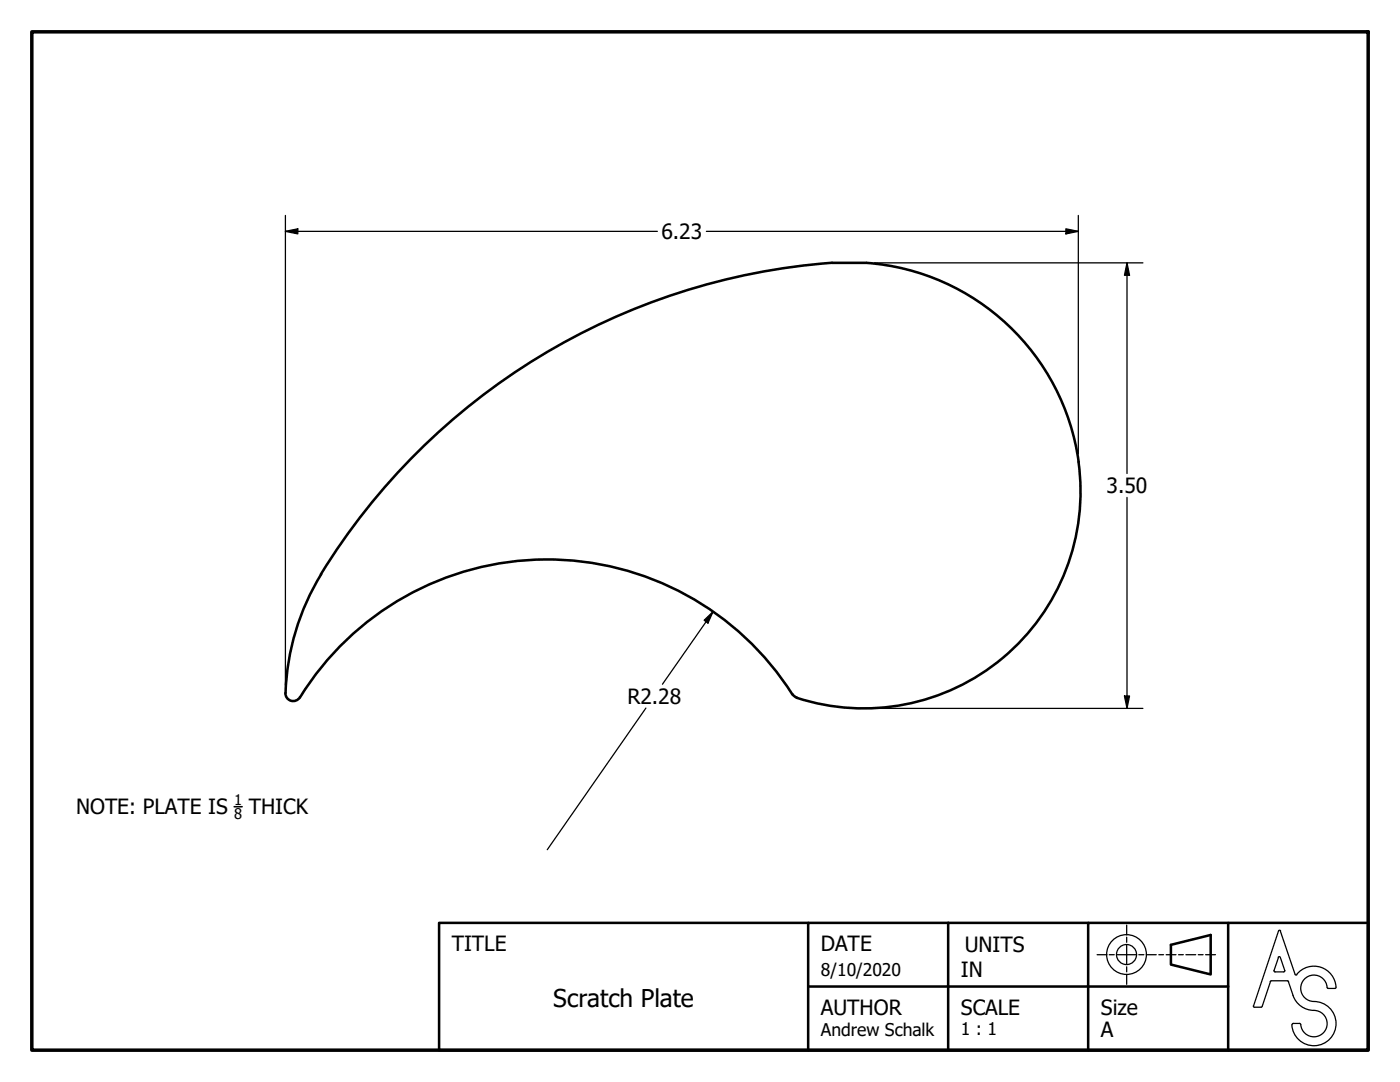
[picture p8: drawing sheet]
<svg xmlns="http://www.w3.org/2000/svg" width="279mm" height="216mm" viewBox="0 0 279 216" stroke-linecap="round" stroke-linejoin="round" font-family="sans-serif">
<!-- layer: Visible (ANSI) -->
<path d="M172.9 52.5l-6.8-.1a131.2 131.2 0 0 0-102.1 62.2M173 52.5a46.2 46.2 0 0 1 42.3 39.7M215.2 92.1a43.3 43.3 0 0 1-56.2 47.1M64.1 114.6a48.3 48.3 0 0 0-7.1 23.6M57 138.3a1.56 1.56 0 0 0 1.1 1.5 1.56 1.56 0 0 0 1.7-.6M59.9 139.2a58 58 0 0 1 98.4-.5l.7 .5" fill="none" stroke="#000" stroke-width=".51"/>
<!-- layer: Border (ANSI) -->
<path d="M6.3 6.3h266.7v203.2h-266.7z" fill="none" stroke="#000" stroke-width=".7"/>
<!-- layer: Sketch Geometry (ANSI) -->
<g fill="none" stroke="#000" stroke-width=".25">
<path d="M218.9 190.5h2M221.4 190.5h1M222.9 190.5h3.9M224.9 188.5v4M224.9 184.6v2M224.9 187v1M224.9 192.9v1M224.9 194.4v2M227.3 190.5h1M228.8 190.5h2M231.3 190.5h.9M232.7 190.5h2"/>
<path d="M235.2 190.5h1M236.7 190.5h1.9M239.1 190.5h1M240.6 190.5h2M253.6 195.8l-1.7 5M253.7 195.7l-.2 .2M253.7 195.7h3.2M254.3 193.6l.2 .3h1.7M255.1 191l.2-.1 .2 .1M255.1 191.1l-.8 2.6M255.1 185.8l-4.9 14.9M255.5 185.8l2.9 8.6"/>
<path d="M255.5 191.1l.9 2.6M255.6 185.8l-.2-.2-.2 .2M256.4 193.6l-.2 .3M257 195.7l.2 .2M257.1 195.8a8.3 8.3 0 0 0 2 4.6 5 5 0 0 0 3.7 1.3 2.64 2.64 0 0 1 2 2.9 2.64 2.64 0 0 1-2.6 2.3 2.64 2.64 0 0 1-2.6-2.4M258.5 194.4l.1 .2 .2-.1M258.8 194.4a4.4 4.4 0 0 1 4.9-1.4 4.4 4.4 0 0 1 2.9 4.2h-.2M264.9 197a2.64 2.64 0 0 0-2.8-2.4 2.64 2.64 0 0 0-2.5 2.7 2.64 2.64 0 0 0 2.6 2.5 4.4 4.4 0 0 1 4.4 4.4 4.4 4.4 0 0 1-4.2 4.5 4.4 4.4 0 0 1-4.6-4.2M264.9 197l.2 .2M265 197.2h1.4M250.1 200.7l.1 .2 .2 .1h1.3l.2-.2M258.1 204.2h1.3"/>
<path d="M258.1 204.2l-.2 .2M259.4 204.2l.2 .2"/>
<circle cx="224.8" cy="190.5" r="4"/>
<circle cx="224.8" cy="190.5" r="2"/>
</g>
<!-- layer: Title (ANSI) -->
<path d="M161.3 184.1h-73.7v25.4h73.7M161.3 196.8h83.8M189.2 184.1v25.4h83.8v-25.4h-55.8v25.4M189.2 184.1h-27.9v25.4h27.9M189.2 184.1h28M233.7 188.5l7.9-1.9v7.8l-7.9-1.9zM245.1 184.1v25.4" fill="none" stroke="#000" stroke-width=".51"/>
<!-- layer: Dimension (ANSI) -->
<g fill="none" stroke="#000" stroke-width=".25">
<path d="M57 46.2l2.4-.5v1zM57 46.2h74.2M57 43v93.7M141 46.2h74.2M174.5 52.5h53.6M212.7 45.7l2.5 .5-2.5 .5zM215.2 43v47.6M224.9 52.5l.5 2.4h-1zM224.9 52.5v42M224.9 99.3v42.1M140.5 123.8l1.8-1.8-1 2.3zM142.3 122l-10.1 14.5"/>
<path d="M224.4 138.9h1l-.5 2.5zM128.9 141.3l-19.7 28.2M174 141.4h54.1"/>
</g>
<g fill="#000">
<path d="M57 46.2l2.4-.5v1z" fill-rule="evenodd"/>
<path d="M212.7 45.7l2.5 .5-2.5 .5z" fill-rule="evenodd"/>
<path d="M224.9 52.5l.5 2.4h-1z" fill-rule="evenodd"/>
<path d="M140.5 123.8l1.8-1.8-1 2.3z" fill-rule="evenodd"/>
<path d="M224.4 138.9h1l-.5 2.5z" fill-rule="evenodd"/>
</g>
<!-- layer: Symbol (ANSI) -->
<path d="M46.7 161h1.6" fill="none" stroke="#000" stroke-width=".32"/>
<text font-size="4.9" x="110.4" y="201">Scratch Plate</text>
<g font-size="4.2">
<text x="132" y="47.7">6.23</text>
<text x="220.9" y="98.4">3.50</text>
<text x="125.2" y="140.4">R2.28</text>
<text x="15.2" y="162.5">NOTE: PLATE IS</text>
<text x="49.7" y="162.5">THICK</text>
<text x="90.2" y="189.7">TITLE</text>
<text x="163.8" y="189.7">DATE</text>
<text x="192.5" y="190">UNITS</text>
<text x="191.8" y="195">IN</text>
<text x="163.8" y="202.5">AUTHOR</text>
<text x="191.8" y="202.5">SCALE</text>
<text x="219.7" y="202.5">Size</text>
<text x="219.7" y="206.9">A</text>
</g>
<g font-size="3.5">
<text x="163.8" y="194.7">8/10/2020</text>
<text x="163.8" y="206.6">Andrew Schalk</text>
<text x="191.8" y="206.5">1 : 1</text>
</g>
<g font-size="2.9">
<text x="46.7" y="160.7">1</text>
<text x="46.7" y="163.5">8</text>
</g>
</svg>
